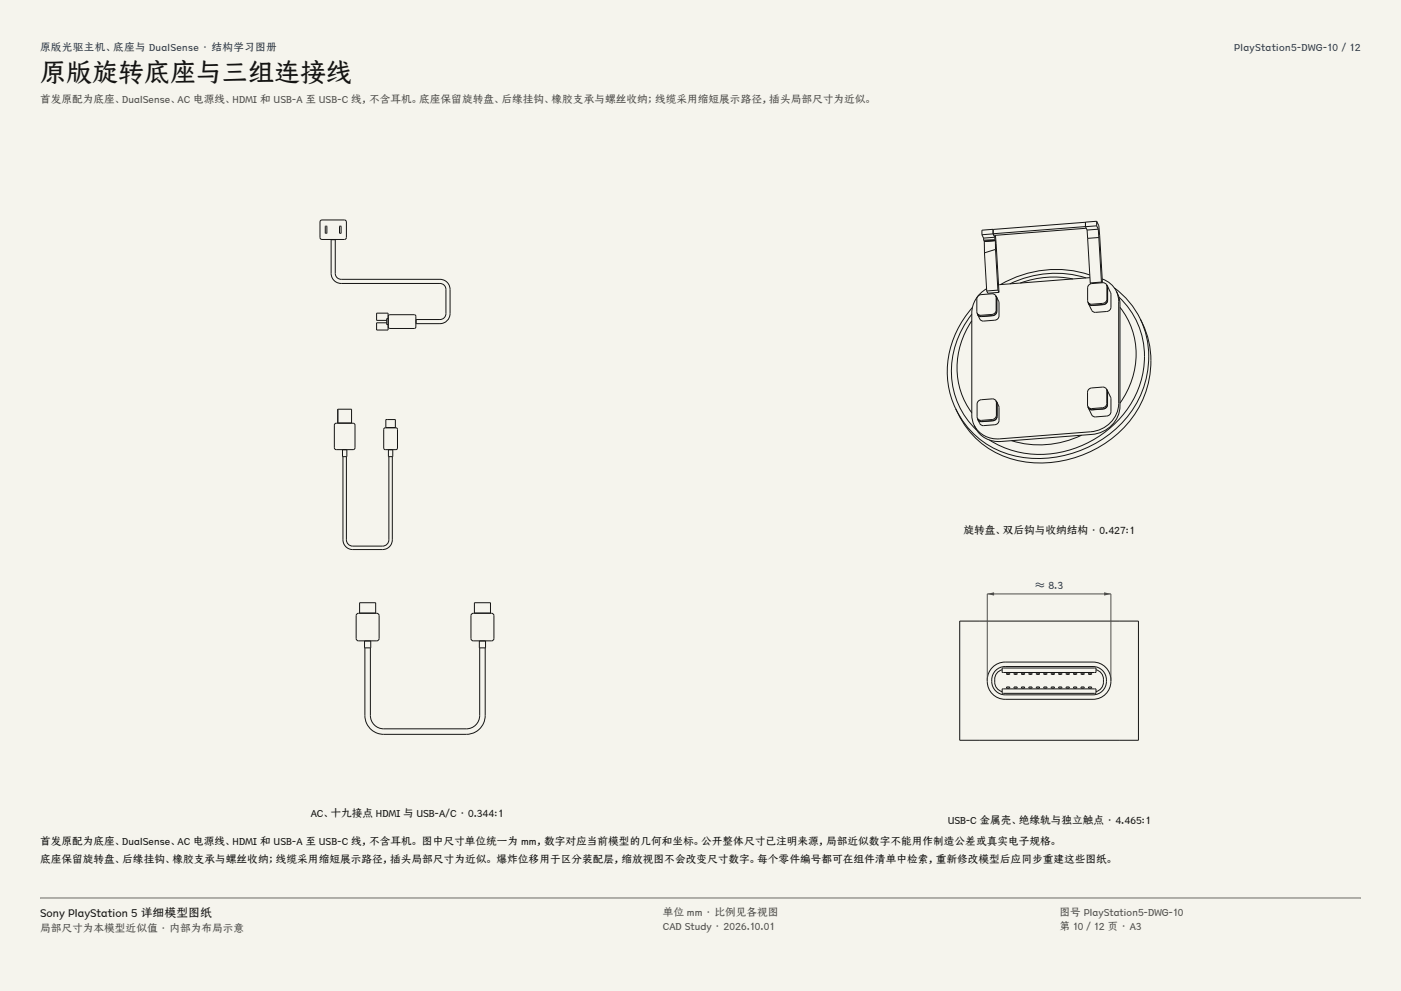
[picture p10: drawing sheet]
<svg xmlns="http://www.w3.org/2000/svg" width="420mm" height="297mm" viewBox="0 0 420 297" stroke-linecap="round" stroke-linejoin="round" font-family="sans-serif">
<g fill="#f5f4ed">
<path d="M0 0h420v297h-420z"/>
<path d="M12 12h396v275h-396z"/>
</g>
<g fill="none" stroke="#141413" stroke-width=".3">
<path d="M96.1 66.1l.4-.2h6.8l.4 .2 .1 .4v4.7l-.1 .4-.4 .2h-6.8l-.4-.2-.2-.4v-4.7zM97.5 67.8h.5v2.1h-.5zM99.3 71.8h1.2v10.1a1.79 1.79 0 0 0 1.8 1.8h29.6a3 3 0 0 1 3 3v7.3a3 3 0 0 1-3 3h-7.2v-1.2h7.2a1.79 1.79 0 0 0 1.8-1.8v-7.3a1.79 1.79 0 0 0-1.8-1.7h-29.6a3 3 0 0 1-3-3.1zM101.8 67.8h.5l-.1 2.1h-.4zM294.4 70.4l.5 1M294.9 71.4v.6M294.9 72l.2 .3M295.1 72.3v3.5M295.1 75.8l.7 11.4M297.7 69.9v.1M297.7 68.7l-3.3 .3v1.4M297.7 70.1l.5 1"/>
<path d="M297.7 68.7v1.4M297.7 68.7l.1 .1M297.7 70.1l-3.3 .3M298.2 71.1l.1 .7M298.2 71.1l-3.3 .3M298.3 71.8l-3.4 .2M298.3 71.8l.1 .3M298.4 72.1l-3.3 .2M298.4 72.1h.1M298.4 72.1v2.7M298.4 70.5l1.1 17.1M298.4 74.8l-3.3 1"/>
<path d="M298.4 74.8l.8 12.2M325.4 66.7l-27.7 2.2M325.4 66.7h.1M325.4 67.8l-27.7 2.2M325.4 67.9l.5 1M325.6 68.4l-27.5 2.1-.4-.5M325.9 68.9l.2 2.5M326.1 71.4l.7 13.4M328.8 66.3l-3.4 .3v1.3M328.8 67.7l-3.4 .2M328.8 66.3l.6 1.4 1.1 17M328.8 66.3v1.4"/>
<path d="M328.8 67.7l.5 1M329.3 68.7l-3.4 .2M329.3 68.7l.1 2.5M329.4 71.2l-3.3 .2M329.4 71.2l.8 13.3M115.9 96.7h-3v2.2h3.4v-1.6M116.3 95.5v-1.6h-3.4v2.1h3M116.3 95.5v1.8M116.3 95.5h-.4v1.8h.4M116.6 94.4h7.8l.3 .4-.1 3.4-.4 .2h-7.6l-.2-.4v-3.2zM291.3 96.1a23.7 23.7 0 0 0 0 27.6M291.3 94.2a25.7 25.7 0 0 0 .2 33.3l1.3 1.4"/>
<path d="M291.5 92.2a27.6 27.6 0 0 0-5 30.3M293 93.9l.1 .4M295.8 86.5a8.6 8.6 0 0 0-4.5 7.3v30.5l.2 1.6 .5 1.5M295.8 87.2l.3 .7 3.4-.3M298.5 88.7l-.4-.5-.7-.2-3.3 .3-.7 .3-.6 1 .1 4.3M298.5 88.7l.1 4.3-.5 1-.7 .2-3.3 .3-.7-.1-.5-.5M298.5 88.7l.3 .8M298.5 88.7l.2 .3M298.7 89l.1 4.4-.5 .9-.7 .3-3.4 .3-.7-.2-.4-.4M298.7 89l.8 1.8v3.9l-.5 1-.8 .3-3.7 .2-.6-.3-.8-1.6M298.8 93.3l-.3 .7-1 .6-3.6 .2-.6-.3-.4-.6M299.2 87l-3.4 .2"/>
<path d="M299.2 87l.3 .6M321.6 83.6a28.9 28.9 0 0 0-15.7 1.2M325.6 83.3a31 31 0 0 0-22.9 1.8M326.2 90.6l.1 .4M326.7 82.4a32.5 32.5 0 0 0-26.8 2.9M326.7 83.2l-27.4 2.1M326.8 84.8l.2 .3M330.2 84.5l-3.4 .3M330.2 84.5l.1 .3M330.4 83.6a7.3 7.3 0 0 1 4.3 3.7M331.7 85.3l-.4-.4-.7-.2-3.3 .3-.7 .3-.5 1 .1 4.3M331.7 85.3l.1 4.3-.5 1-.7 .3-3.3 .3-.7-.2-.4-.4"/>
<path d="M331.7 85.3l.3 .8v3.9l-.5 1-.8 .3-3.6 .2-.6-.3-.3-.6M331.8 85.4l.1 .3M331.9 85.7l.2 4.3-.6 1-.7 .3-3.4 .3-.6-.2-.5-.4M331.9 85.7l1.1 2.3v4.1l-.5 1-.7 .3-3.7 .2-.8-.6-1-2M334.1 86.3a25.4 25.4 0 0 1 7.7 9.3M334.7 87.3l.5 1.5 .2 1.6v30.5a8.9 8.9 0 0 1-8.4 8.5l-27.3 2.1a7.7 7.7 0 0 1-7.7-4.1M334.7 87.3l.7 1.8 .4 2.1v30.5a8.9 8.9 0 0 1-8.4 8.5l-27.3 2.1a7.8 7.8 0 0 1-8.1-4.9M335.4 89a25.1 25.1 0 0 1 3.1 32.8 32 32 0 0 1-37 12.5l-4.9-2.4M335.8 92.1a23.7 23.7 0 0 1 0 28.7M341.8 95.6a27.7 27.7 0 0 1-6.3 34 34.5 34.5 0 0 1-33.8 7.5 25.9 25.9 0 0 1-15.2-14.6M341.8 95.6a27.7 27.7 0 0 1-7 32.6 34.5 34.5 0 0 1-33.7 7.5 25.5 25.5 0 0 1-14.6-13.2M331.7 116.6l-.5-.5-.6-.1-3.3 .3-.8 .2-.5 1 .1 4.3"/>
<path d="M331.7 116.6l.1 4.3-.5 1-.7 .3-3.3 .3-.7-.2-.5-.5M331.7 116.6l.3 .8M331.7 116.7l.2 .2M331.9 116.9l.1 4.4-.5 1-.7 .3-3.4 .2-.7-.1-.4-.5M331.9 116.9l1.1 2.4v4.1l-.5 1-.7 .3-3.7 .2-.8-.6-1-2.1M100.5 126.9l5.4-.1 .5 .3v7.1l-.2 .5-5.4 .1-.5-.3-.1-7.1zM101.3 122.6h4.1v4.2h-4.1zM102.7 134.8h1.3v2.1h-1.3zM102.8 136.9v24.9a2.93 2.93 0 0 0 2.9 2.9h9a2.93 2.93 0 0 0 2.9-2.9v-24.9M103.8 136.9v24.9a1.89 1.89 0 0 0 1.9 1.9h9a1.89 1.89 0 0 0 1.9-1.9v-24.9M115.3 128.3l3.4-.1 .4 .2 .1 5.9-.3 .4-3.4 .1-.4-.3-.1-5.8zM115.7 125.7h2.8v2.4h-2.8z"/>
<path d="M116.4 134.8h1.3v2.1h-1.3zM293.1 125.4l.2 .6 1 .4M293.2 125.7l.4 .5 .7 .1M298.6 120.2l.9 1.9v3.9l-.5 1-.8 .3-3.7 .2-.8-.6-.7-1.5M298.6 120.2l-.5-.5-.7-.2-3.2 .3-.8 .3-.5 1 .1 4.3M298.6 120.2l.1 4.3-.5 .9-.8 .3-3.2 .3-.7-.2-.5-.4M298.6 120.2l.3 .7M298.8 120.5l.1 .5M298.9 124.8l-.3 .7-.6 .5-3.7 .3M298.9 120.9v3.9l-.2 .8-1 .5-3.4 .3M324.2 130.4a28.9 28.9 0 0 1-20.9 1.7M326.2 121.9l.1 .3"/>
<path d="M332 121.3l-.5 .9-.8 .3-3.6 .3-.6-.4-.4-.6M107 184l.5-.2h5.5l.5 .2 .2 .5v6.9l-.2 .5-.5 .2h-5.5l-.5-.2-.2-.5v-6.9zM107.8 183.7v-3.1h4.8v3.1M109.3 192.1h1.8v2.1h-1.8zM109.4 194.2v20.2a5.6 5.6 0 0 0 5.6 5.7h24.8a5.6 5.6 0 0 0 5.7-5.7v-20.2M111 194.2v20.2a4 4 0 0 0 4 4h24.8a4 4 0 0 0 4-4v-20.2M141.4 184l.5-.2h5.5l.5 .2 .2 .5v6.9l-.2 .5-.5 .2h-5.5l-.5-.2-.2-.5v-6.9zM142.2 183.7v-3.1h4.8v3.1M143.7 192.1h1.9v2.1h-1.9zM287.7 186.1h53.6v35.8h-53.6zM297.5 200a5.3 5.3 0 0 1 3.8-1.6h26.4a5.6 5.6 0 0 1 5.3 5.6 5.6 5.6 0 0 1-5.3 5.6h-26.4a5.6 5.6 0 0 1-5-3.6 5.6 5.6 0 0 1 1.2-6zM298.5 200.9a4 4 0 0 1 2.8-1.1h26.4a4.2 4.2 0 0 1 4 4.2 4.2 4.2 0 0 1-4 4.2h-26.4a4.3 4.3 0 0 1-3.8-2.7 4.3 4.3 0 0 1 1-4.6z"/>
<path d="M300.4 200.7a3.5 3.5 0 0 0-2.2 3.3 3.5 3.5 0 0 0 2.2 3.3M300.4 206.5h28.2v1.3h-28.2zM300.4 200.2h28.2v1.3h-28.2zM301.8 205.9h.9v.3h-.9zM301.8 201.8h.9v.3h-.9zM304 205.9h.9v.3h-.9zM304 201.8h.9v.3h-.9zM306.2 205.9h1v.3h-1zM306.2 201.8h1v.3h-1zM308.4 205.9h1v.3h-1zM308.4 201.8h1v.3h-1zM310.7 205.9h.9v.3h-.9z"/>
<path d="M310.7 201.8h.9v.3h-.9zM312.9 205.9h1v.3h-1zM312.9 201.8h1v.3h-1zM315.1 205.9h1v.3h-1zM315.1 201.8h1v.3h-1zM317.4 205.9h.9v.3h-.9zM317.4 201.8h.9v.3h-.9zM319.6 205.9h1v.3h-1zM319.6 201.8h1v.3h-1zM321.8 205.9h1v.3h-1zM321.8 201.8h1v.3h-1zM324.1 205.9h.9v.3h-.9z"/>
<path d="M324.1 201.8h.9v.3h-.9zM326.3 205.9h.9v.3h-.9zM326.3 201.8h.9v.3h-.9zM328.6 200.7a3.5 3.5 0 0 1 2.2 3.3 3.5 3.5 0 0 1-2.2 3.3"/>
</g>
<path d="M296 204v-26h37v26" fill="none" stroke="#504e49" stroke-width=".3"/>
<g fill="#504e49">
<path d="M296 178l2-.5v1z"/>
<path d="M331 177.5l2 .5-2 .5z"/>
</g>
<path d="M12 269.3h396zM12 269h396v.3h-396z" fill-rule="evenodd" fill="#504e49"/>
<text font-size="7.8" fill="#141413" x="12" y="24.7">原版旋转底座与三组连接线</text>
<text font-size="3.5" fill="#141413" x="12" y="274.9">Sony PlayStation 5 详细模型图纸</text>
<g font-size="3.2" fill="#1b365d">
<text x="12" y="15.3">原版光驱主机、底座与 DualSense · 结构学习图册</text>
<text x="370" y="15.3">PlayStation5-DWG-10 / 12</text>
<text x="310.3" y="176.4">≈ 8.3</text>
</g>
<g font-size="3.2" fill="#504e49">
<text x="12" y="30.9">首发原配为底座、DualSense、AC 电源线、HDMI 和 USB-A 至 USB-C 线，不含耳机。底座保留旋转盘、后缘挂钩、橡胶支承与螺丝收纳；线缆采用缩短展示路径，插头局部尺寸为近似。</text>
<text x="198.7" y="274.5">单位 mm · 比例见各视图</text>
<text x="317.6" y="274.5">图号 PlayStation5-DWG-10</text>
<text x="12" y="279.3">局部尺寸为本模型近似值 · 内部为布局示意</text>
<text x="198.7" y="278.8">CAD Study · 2026.10.01</text>
<text x="317.6" y="278.8">第 10 / 12 页 · A3</text>
</g>
<g font-size="3.2" fill="#141413">
<text x="288.9" y="160">旋转盘、双后钩与收纳结构 · 0.427:1</text>
<text x="93.2" y="245">AC、十九接点 HDMI 与 USB-A/C · 0.344:1</text>
<text x="284.1" y="247">USB-C 金属壳、绝缘轨与独立触点 · 4.465:1</text>
<text x="12" y="253.3">首发原配为底座、DualSense、AC 电源线、HDMI 和 USB-A 至 USB-C 线，不含耳机。 图中尺寸单位统一为 mm，数字对应当前模型的几何和坐标。公开整体尺寸已注明来源，局部近似数字不能用作制造公差或真实电子规格。</text>
<text x="12" y="258.6">底座保留旋转盘、后缘挂钩、橡胶支承与螺丝收纳；线缆采用缩短展示路径，插头局部尺寸为近似。 爆炸位移用于区分装配层，缩放视图不会改变尺寸数字。每个零件编号都可在组件清单中检索，重新修改模型后应同步重建这些图纸。</text>
</g>
</svg>
